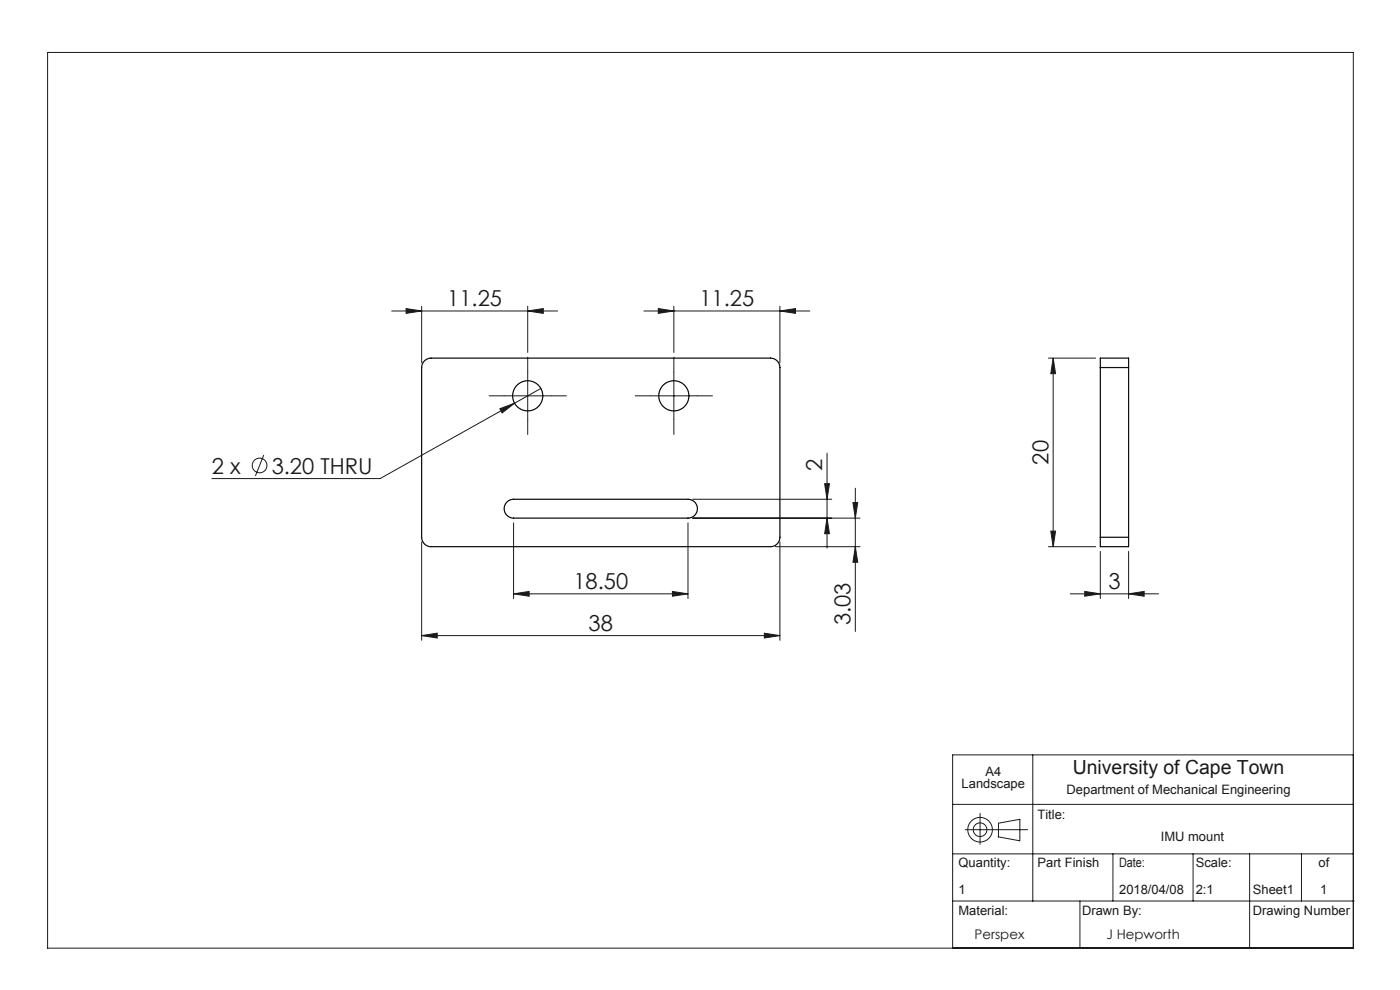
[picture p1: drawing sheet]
<svg xmlns="http://www.w3.org/2000/svg" width="297mm" height="210mm" viewBox="0 0 297 210" stroke-linecap="round" stroke-linejoin="round" font-family="sans-serif">
<g fill="none" stroke="#191924" stroke-width=".21">
<path d="M10.1 11.1h277v190h-277zM83.1 66h35.2M86.1 65.5l3.4 .5-3.4 .5zM89.5 65v12M112 66l3.3-.5v1zM112 65v9.8M112 79v10M136.6 66h35.2M139.7 65.5l3.3 .5-3.3 .5zM143 79v10M143 65v9.8M165.5 66l3.3-.5v1z"/>
<path d="M165.5 65v12M222.4 76h10M223.4 76v40M223.4 76l.5 3.3h-1zM56 96.5l-1.8 4.5M106 86.7l3.2-1.2-2.7 2.1zM107 84h10M114.7 82.4l-34.1 19.1h-35.7M138 84h10M175.5 96.1v20.2M89.5 115v20.8M109 110.9v16.1"/>
<path d="M146 110.9v16.1M147 109.9h35.5M147 105.9h29.5M164.5 116h18M165.5 115v20.8M174.9 102.6h1.1l-.5 3.3zM175.5 109.9l.5 3.3h-1.1zM180.9 106.6h1.1l-.5 3.3zM181.5 103.6v30.4M181.5 116l.5 3.3h-1.1zM222.4 116h10M222.9 112.7h1l-.5 3.3z"/>
<path d="M233.4 117v10M239.4 117v10M89.5 134.8l3.3-.5v1zM89.5 134.8h76M109 126l3.3-.5v1zM109 126h37M142.7 125.5l3.3 .5-3.3 .5zM162.2 134.3l3.3 .5-3.3 .5zM227.1 126h18.7M230.1 125.5l3.3 .5-3.3 .5zM239.4 126l3.3-.5v1zM202.1 170.6h85"/>
<path d="M204.8 176h13.2M207.9 172.5v6.6M211.8 177.5l4.5 .8M211.8 177.5v-2.9l4.6-.8v4.6M219.1 160.1v31M287.1 160.1h-85v41M202.1 191.1h85.2M202.1 181.1h85M229.1 191.1v10M236.1 181.1v10M253.1 181.1v10M265.1 181.1v20"/>
<path d="M276.1 181.1v10"/>
<circle cx="55.1" cy="98.7" r="1.56"/>
<circle cx="207.9" cy="176" r="1.45"/>
<circle cx="207.9" cy="176" r="2.61"/>
</g>
<path d="M112 79v-3.2M143 79v-3.2M107 84h-3.2M112 89v3.2M117 84h3.2M138 84h-3.2M143 89v3.2M148 84h3.2" fill="none" stroke="#191924" stroke-width=".21" stroke-dasharray="15.2 1.3 1.3 1.3"/>
<g fill="#191924">
<path d="M112 66l3.3-.5v1zM86.1 65.5l3.4 .5-3.4 .5zM239.4 126l3.3-.5v1zM230.1 125.5l3.3 .5-3.3 .5z"/>
<path d="M139.7 65.5l3.3 .5-3.3 .5zM165.5 66l3.3-.5v1zM89.5 134.8l3.3-.5v1zM162.2 134.3l3.3 .5-3.3 .5zM106 86.7l.5 .9 2.7-2.1z"/>
<path d="M142.7 125.5l3.3 .5-3.3 .5zM109 126l3.3-.5v1z"/>
<path d="M222.9 112.7h1l-.5 3.3zM223.4 76l.5 3.3h-1z"/>
<path d="M180.9 106.6h1.1l-.5 3.3zM181.5 116l.5 3.3h-1.1zM174.9 102.6h1.1l-.5 3.3zM175.5 109.9l.5 3.3h-1.1z"/>
</g>
<g fill="none" stroke="#000" stroke-width=".25">
<path d="M90.2 76.4l.6-.3 .7-.1h72a2 2 0 0 1 2 2v36a2 2 0 0 1-2 2h-72a2 2 0 0 1-2-2v-36l.1-.7zM233.4 78v-2h6v2M233.4 78h6M233.4 78v36M239.4 78v36M107.7 106.4l.6-.4 .7-.1h37a2 2 0 0 1 2 2 2 2 0 0 1-2 2h-37a2 2 0 0 1-1.9-1.3 2 2 0 0 1 .6-2.2zM233.4 114v2h6v-2M233.4 114h6"/>
<circle cx="112" cy="84" r="3.2"/>
<circle cx="143" cy="84" r="3.2"/>
</g>
<g font-size="4.7" fill="#191924">
<text x="94.9" y="65">11.25</text>
<text x="148.4" y="65">11.25</text>
<text x="44.9" y="100.4">2 x</text>
<text x="57.6" y="100.4">3.20 THRU</text>
<text x="174.4" y="100" transform="rotate(-90 174.4 100)">2</text>
<text x="222.4" y="98.6" transform="rotate(-90 222.4 98.6)">20</text>
<text x="121.6" y="125">18.50</text>
<text x="235.1" y="125">3</text>
<text x="124.9" y="133.8">38</text>
<text x="180.4" y="132.7" transform="rotate(-90 180.4 132.7)">3.03</text>
</g>
<text font-size="4.1" fill="#191924" x="227.6" y="164.3">University of Cape Town</text>
<g font-size="2.8" fill="#191924">
<text x="206.8" y="199.3">Perspex</text>
<text x="234.8" y="199.3">J Hepworth</text>
</g>
<g font-size="2.7" fill="#191924">
<text x="204" y="167.2">Landscape</text>
<text x="209.1" y="164.6">A4</text>
<text x="220.1" y="173.7">Title:</text>
<text x="226.3" y="168.5">Department of Mechanical Engineering</text>
<text x="246.3" y="178.4">IMU mount</text>
<text x="203.3" y="184">Quantity:</text>
<text x="220.1" y="184">Part Finish</text>
<text x="237.4" y="184">Date:</text>
<text x="253.7" y="184">Scale:</text>
<text x="279.7" y="184">of</text>
<text x="203.3" y="189.6">1</text>
<text x="237.4" y="189.6">2018/04/08</text>
<text x="253.7" y="189.6">2:1</text>
<text x="265.8" y="189.6">Sheet1</text>
<text x="280.1" y="189.6">1</text>
<text x="203.3" y="194.1">Material:</text>
<text x="229.6" y="194.1">Drawn By:</text>
<text x="265.8" y="194.1">Drawing Number</text>
</g>
</svg>
